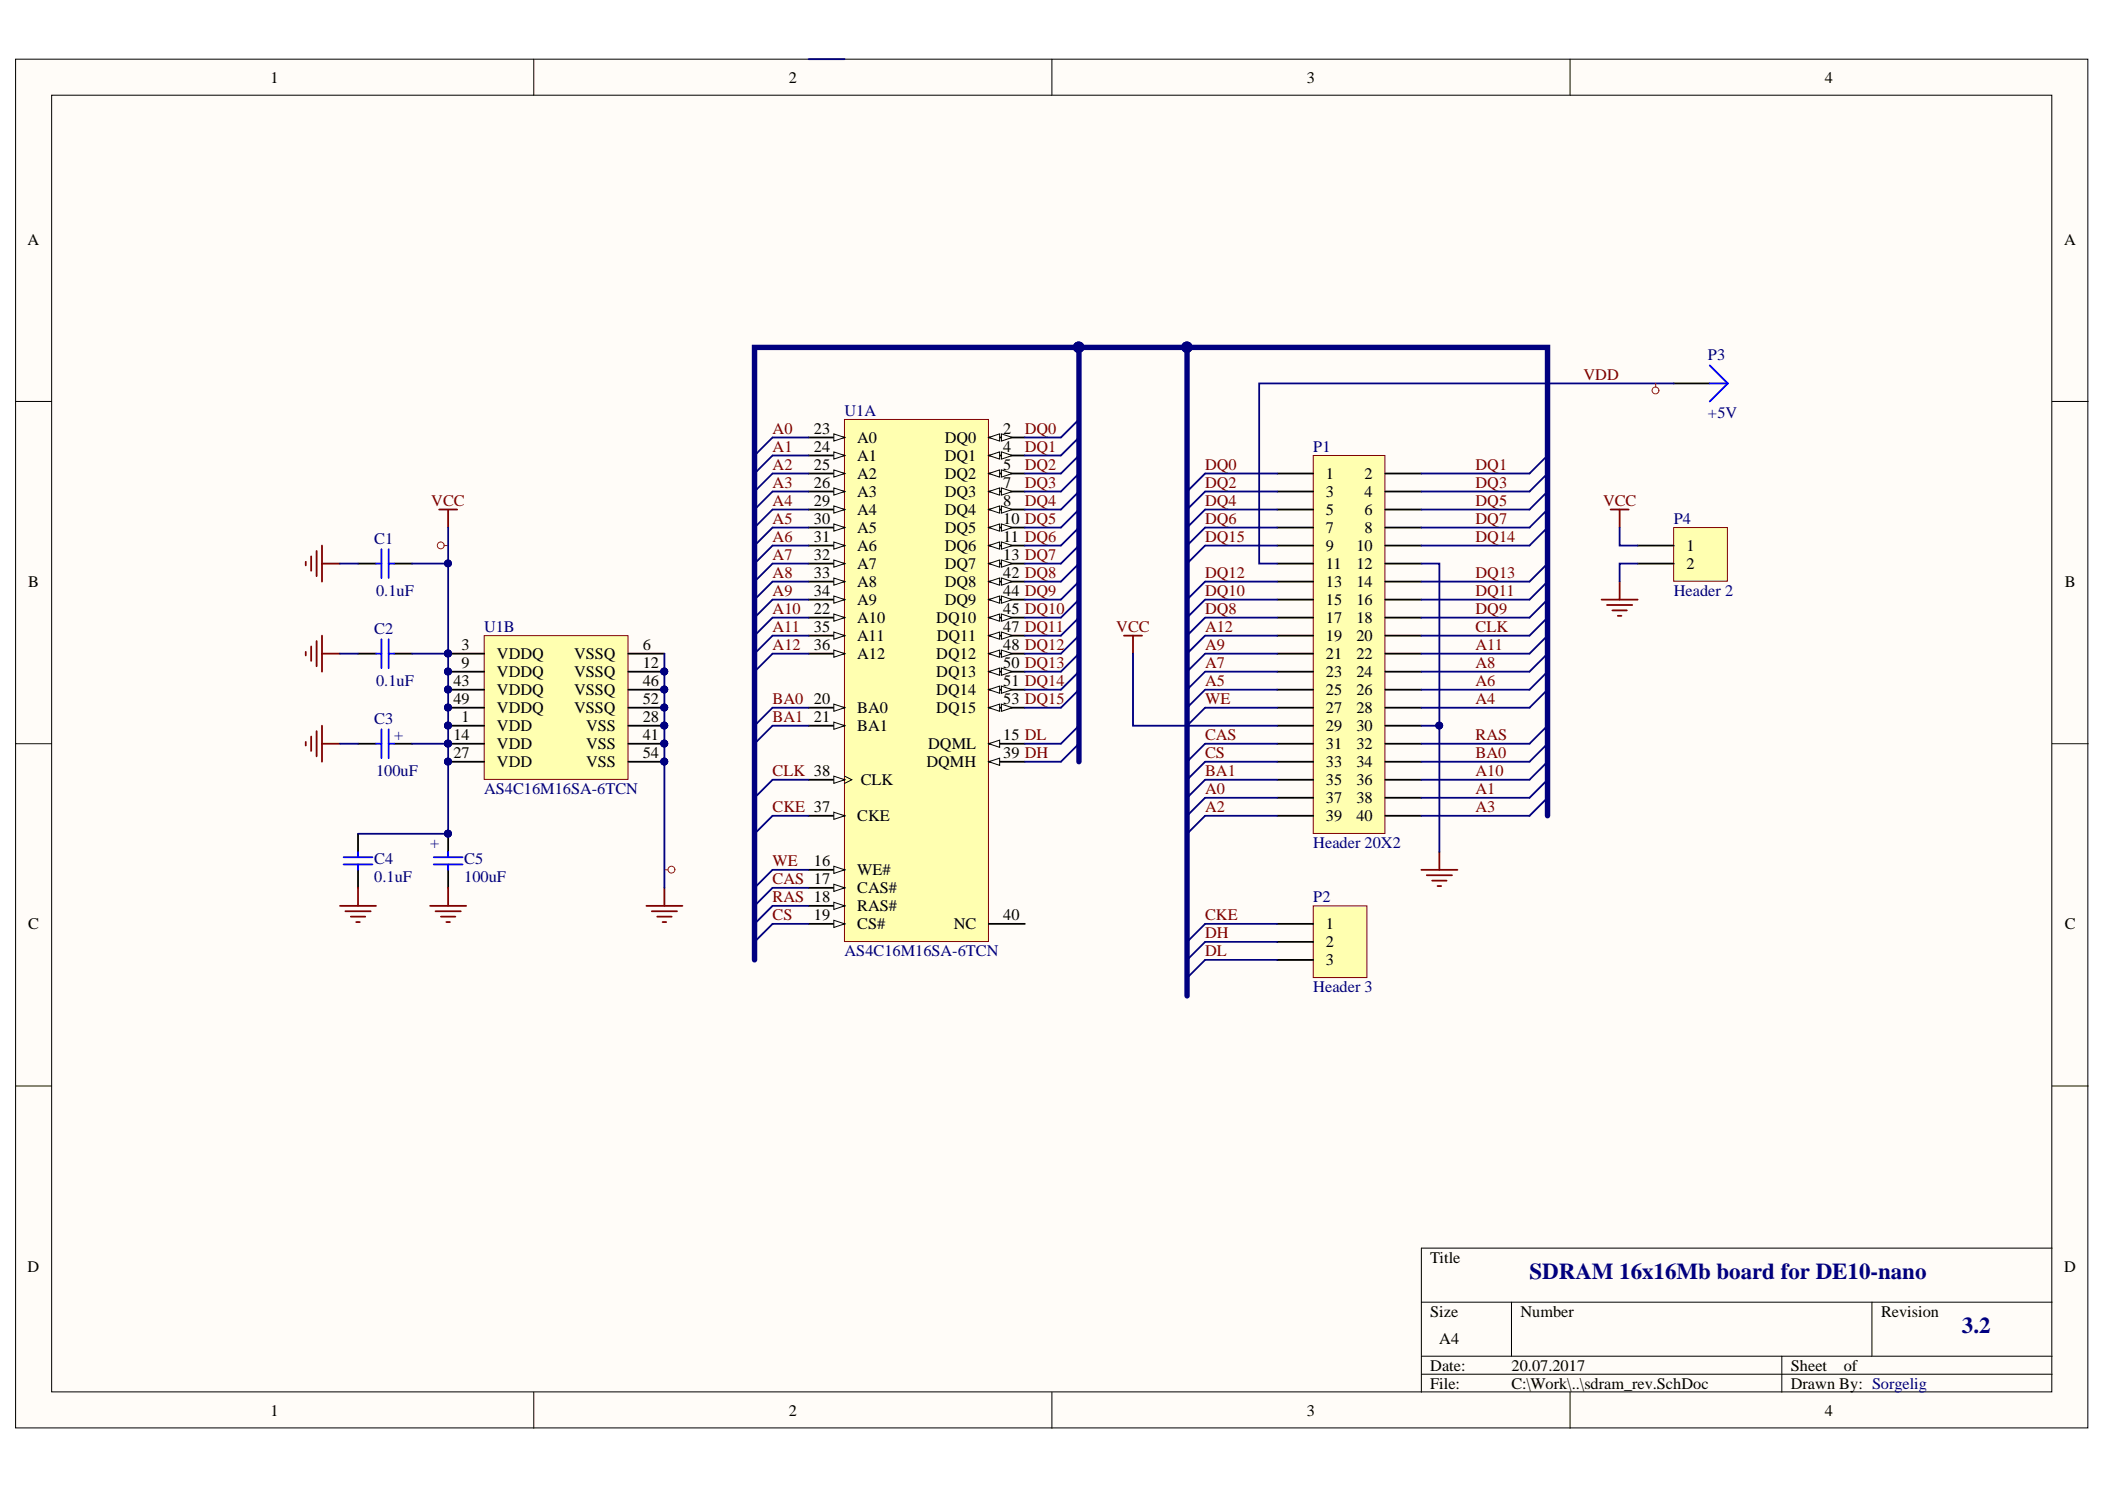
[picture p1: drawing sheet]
# Altium project sdram_rev.PrjPcb
1 sheet, 10 parts. Net scope: global (net labels, ports and power ports of the same name join across sheets).
Board file: sdram_rev.PcbDoc

## Sheet sdram_rev.SchDoc
size A4

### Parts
C1  value 0.1uF  [0805]  (hidden comment: C0805)
C2  value 0.1uF  [0805]  (hidden comment: C0805)
C3  +  value 100uF  [0805]
C4  value 0.1uF  [0805]  (hidden comment: C0805)
C5  +  value 100uF  [0805]
P1  Header 20X2  [HDR2X20]
P2  Header 3  [HDR1X3]
P3  +5V  [PIN1]
P4  Header 2  [HDR1X2]
U1  AS4C16M16SA-6TCN  [MICT-P-54_N]  (parts A,B of 2)

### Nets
GND: C1.1 C2.1 C3.1 C4.1 C5.1 P1.12 P1.30 P4.2 U1.6(VSSQ) U1.12(VSSQ) U1.28(VSS) U1.41(VSS) U1.46(VSSQ) U1.52(VSSQ) U1.54(VSS)
VCC: C1.2 C2.2 C3.2 C4.2 C5.2 P1.29 P4.1 U1.1(VDD) U1.3(VDDQ) U1.9(VDDQ) U1.14(VDD) U1.27(VDD) U1.43(VDDQ) U1.49(VDDQ)
A0: P1.37 U1.23(A0)
A1: P1.38 U1.24(A1)
A2: P1.39 U1.25(A2)
A3: P1.40 U1.26(A3)
A4: P1.28 U1.29(A4)
A5: P1.25 U1.30(A5)
A6: P1.26 U1.31(A6)
A7: P1.23 U1.32(A7)
A8: P1.24 U1.33(A8)
A9: P1.21 U1.34(A9)
A10: P1.36 U1.22(A10)
A11: P1.22 U1.35(A11)
A12: P1.19 U1.36(A12)
BA0: P1.34 U1.20(BA0)
BA1: P1.35 U1.21(BA1)
CAS: P1.31 U1.17(CAS#)
CKE: P2.1 U1.37(CKE)
CLK: P1.20 U1.38(CLK)
CS: P1.33 U1.19(CS#)
DH: P2.2 U1.39(DQMH)
DL: P2.3 U1.15(DQML)
DQ0: P1.1 U1.2(DQ0)
DQ1: P1.2 U1.4(DQ1)
DQ2: P1.3 U1.5(DQ2)
DQ3: P1.4 U1.7(DQ3)
DQ4: P1.5 U1.8(DQ4)
DQ5: P1.6 U1.10(DQ5)
DQ6: P1.7 U1.11(DQ6)
DQ7: P1.8 U1.13(DQ7)
DQ8: P1.17 U1.42(DQ8)
DQ9: P1.18 U1.44(DQ9)
DQ10: P1.15 U1.45(DQ10)
DQ11: P1.16 U1.47(DQ11)
DQ12: P1.13 U1.48(DQ12)
DQ13: P1.14 U1.50(DQ13)
DQ14: P1.10 U1.51(DQ14)
DQ15: P1.9 U1.53(DQ15)
RAS: P1.32 U1.18(RAS#)
VDD: P1.11 P3.1
WE: P1.27 U1.16(WE#)

Not connected (* = marked no-connect by the designer): U1 40(NC)

### Layout directives
net class power: GND, VCC, VDD

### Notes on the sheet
- SDRAM 16x16Mb board for DE10-nano
- 3.2
- Sorgelig
